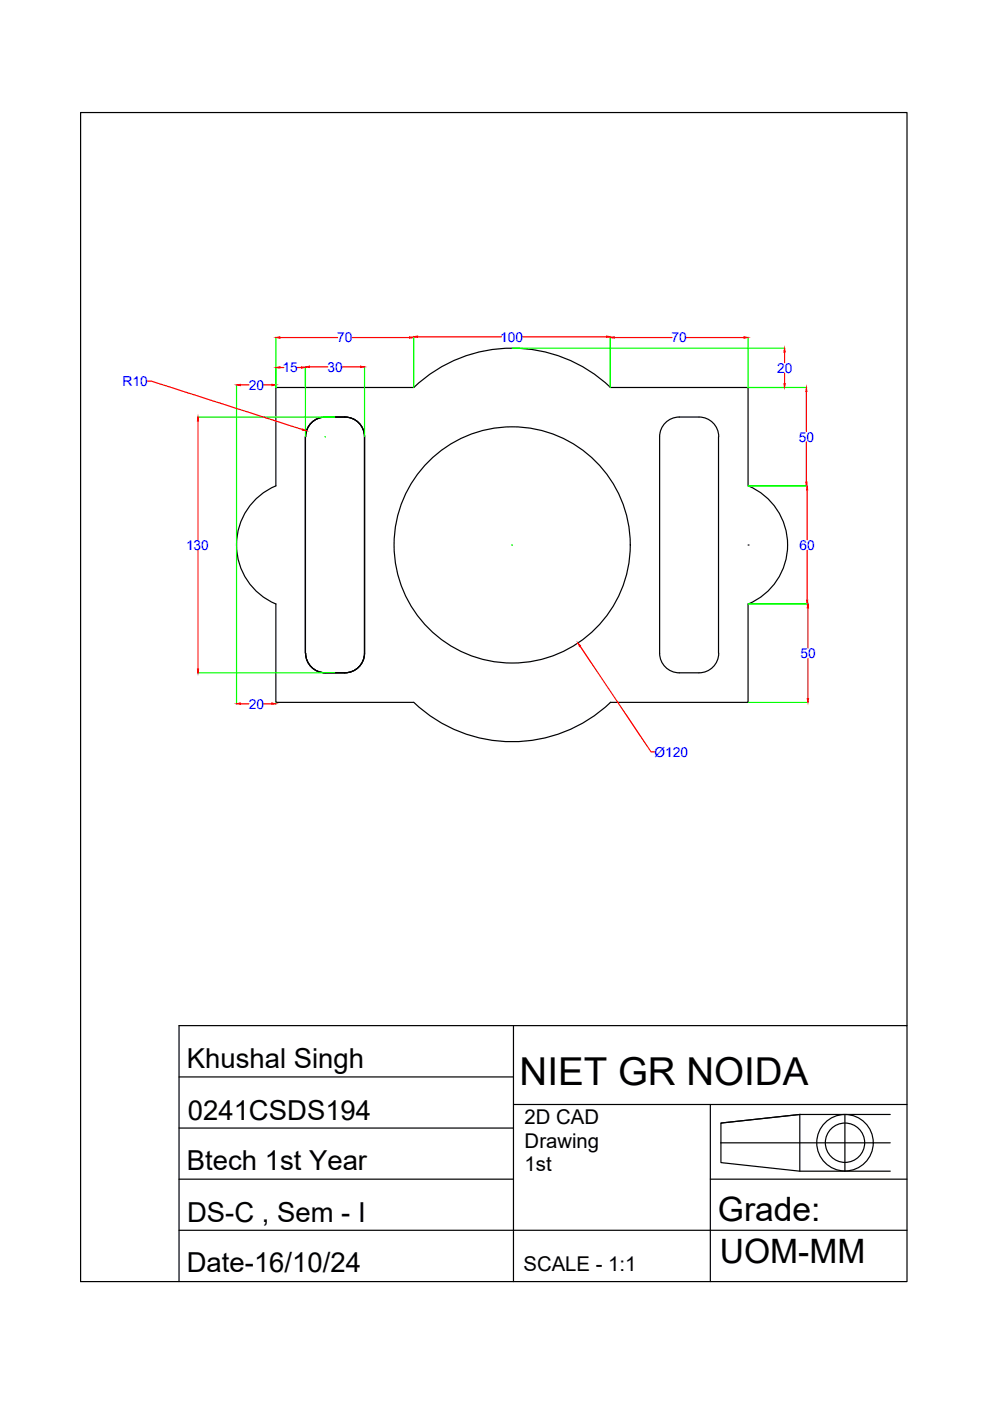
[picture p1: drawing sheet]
<svg xmlns="http://www.w3.org/2000/svg" width="210mm" height="297mm" viewBox="0 0 210 297" stroke-linecap="round" stroke-linejoin="round" font-family="sans-serif">
<!-- layer: 0 -->
<g fill="none" stroke="#000" stroke-width=".25">
<path d="M66.3 89.4a4.2 4.2 0 0 1 2.6-1h4.2a4.2 4.2 0 0 1 4.2 4.2v45.9a4.2 4.2 0 0 1-4.2 4.1h-4.1a4.2 4.2 0 0 1-4.2-4.1v-45.9a4.2 4.2 0 0 1 1.5-3.2zM129.4 82.2h29.2v20.8M129.5 82.2a30.3 30.3 0 0 0-41.8 0h-29.2v20.8M152.3 92.6v45.9M152.4 92.6a4.2 4.2 0 0 0-4.2-4.2h-4.2a4.2 4.2 0 0 0-4.1 4.2v45.9a4.2 4.2 0 0 0 4.1 4.1h4.2a4.2 4.2 0 0 0 4.2-4.1M58.5 103a13.6 13.6 0 0 0-8.3 12.5 13.6 13.6 0 0 0 8.3 12.6M158.6 115.6h.1M158.6 103a13.6 13.6 0 0 1 8.4 12.5 13.6 13.6 0 0 1-8.4 12.6M58.5 128v20.9h29.2a30.3 30.3 0 0 0 41.8 0M158.6 128v20.9h-29.2M108.9 217.5v54.2M192.3 217.5v-193.6h-175.2v247.8h175.2v-54.2h-154.3v54.2"/>
<path d="M38 228.3h70.9M38 239.2h70.9M108.9 234.2h83.4M150.6 234.2v37.5M169.6 236.3l-16.7 1.8v4.2M169.6 236.3h.1M169.6 236.3v12M169.6 236.3l-16.7 1.8M169.6 236.3h19.2M179.1 236.3v12M38 250h70.9M150.6 250h41.7"/>
<path d="M152.9 242.3v4.2l16.7 1.8h19.2M152.9 242.3h35.9M38 260.8h154.3"/>
<circle cx="108.6" cy="115.5" r="25"/>
<circle cx="179.2" cy="242.3" r="6"/>
<circle cx="179.2" cy="242.3" r="4.2"/>
</g>
<g fill="none" stroke="#0f0" stroke-width=".25">
<path d="M58.5 71.5v10.7M64.8 77.7v14.9M77.3 77.7v14.9M87.7 71.3v10.9M108.6 73.8h57.8M129.4 71.3v10.9M158.6 71.5v10.7M41.9 88.4h29.1M50.2 81.6v67.7M68.9 92.6h.1M68.9 92.6v.1M158.7 82.2h12.4"/>
<path d="M108.5 115.6h.1M108.6 115.5v.1M158.7 103h12.5M158.7 128h12.7M41.9 142.6h29.1M58.5 149v.3M158.7 148.9h12.7"/>
</g>
<g fill="none" stroke="#f00" stroke-width=".25">
<path d="M59.3 71.6h12.3M59.3 77.9h.9M63.1 77.9h.8M65.6 77.8h3.9M72.5 77.8h3.9M74.6 71.6h12.3M88.5 71.4h17.8M110.8 71.4h17.8M130.2 71.6h12.3M145.5 71.6h12.3M166.4 74.7v2.2M166.4 79.1v2.3"/>
<path d="M31.2 80.8h.9l32.1 10.3M42 89.3v25.2M51 81.6h1.8M55.9 81.6h1.7M171 83v8.5M171 93.7v8.5M42 116.7v25.1M171.1 103.9v10.6M171.1 116.7v10.5M123 137l15 22.4h.9M171.3 128.9v8.5M171.3 139.6v8.5"/>
<path d="M51 149.2h1.8M55.9 149.2h1.7"/>
</g>
<g fill="#f00" stroke="#f00" stroke-width=".21">
<path d="M58.5 71.6l.8-.2v.3z"/>
<path d="M86.9 71.4l.8 .2-.8 .1z"/>
<path d="M87.7 71.4l.8-.2v.3z"/>
<path d="M128.6 71.2l.8 .2-.8 .1z"/>
<path d="M129.4 71.6l.8-.2v.3z"/>
<path d="M157.8 71.4l.8 .2-.8 .1z"/>
<path d="M171 82.2l.1 .8h-.3z"/>
<path d="M170.8 102.2h.3l-.1 .8z"/>
<path d="M171.1 103l.2 .9h-.3z"/>
<path d="M171 127.2h.3l-.2 .8z"/>
<path d="M171.3 128l.1 .9h-.3z"/>
<path d="M171.1 148.1h.3l-.1 .8z"/>
<path d="M64.8 77.8l.8-.2v.3z"/>
<path d="M76.4 77.6l.9 .2-.9 .1z"/>
<path d="M42 88.4l.1 .9h-.2z"/>
<path d="M41.9 141.8h.2l-.1 .8z"/>
<path d="M57.6 81.5l.9 .1-.9 .2z"/>
<path d="M50.2 81.6l.8-.1v.3z"/>
<path d="M57.6 149l.9 .2-.9 .1z"/>
<path d="M50.2 149.2l.8-.2v.3z"/>
<path d="M122.5 136.3l.6 .6-.2 .2z"/>
<path d="M58.5 77.9l.8-.1v.2z"/>
<path d="M63.9 77.8l.9 .1-.9 .1z"/>
<path d="M64.2 91l.8 .3-.9-.1z"/>
<path d="M166.2 81.4h.3l-.1 .8z"/>
<path d="M166.4 73.8l.1 .9h-.3z"/>
</g>
<text font-size="8.2" x="110.2" y="230.1">NIET GR NOIDA</text>
<g font-size="7.1">
<text x="152.2" y="258.9">Grade:</text>
<text x="152.6" y="267.9">UOM-MM</text>
</g>
<g font-size="5.8">
<text x="39.6" y="226.4">Khushal Singh</text>
<text x="39.8" y="237.6">0241CSDS194</text>
<text x="39.6" y="248.1">Btech 1st Year</text>
<text x="39.7" y="259.1">DS-C , Sem - I</text>
<text x="39.6" y="269.6">Date-16/10/24</text>
</g>
<g font-size="4.3">
<text x="111.2" y="238.4">2D CAD</text>
<text x="111.2" y="243.4">Drawing</text>
<text x="111.2" y="248.3">1st</text>
<text x="111" y="269.5">SCALE - 1:1</text>
</g>
<g font-size="2.9" fill="#00f">
<text x="71.5" y="72.6">70</text>
<text x="106" y="72.4">100</text>
<text x="142.4" y="72.6">70</text>
<text x="26" y="81.9">R10</text>
<text x="52.7" y="82.7">20</text>
<text x="59.9" y="78.9">15</text>
<text x="69.4" y="78.8">30</text>
<text x="164.7" y="79">20</text>
<text x="169.4" y="93.6">50</text>
<text x="39.4" y="116.6">130</text>
<text x="169.5" y="116.6">60</text>
<text x="169.7" y="139.5">50</text>
<text x="52.7" y="150.2">20</text>
<text x="138.8" y="160.4">Ø120</text>
</g>
</svg>
